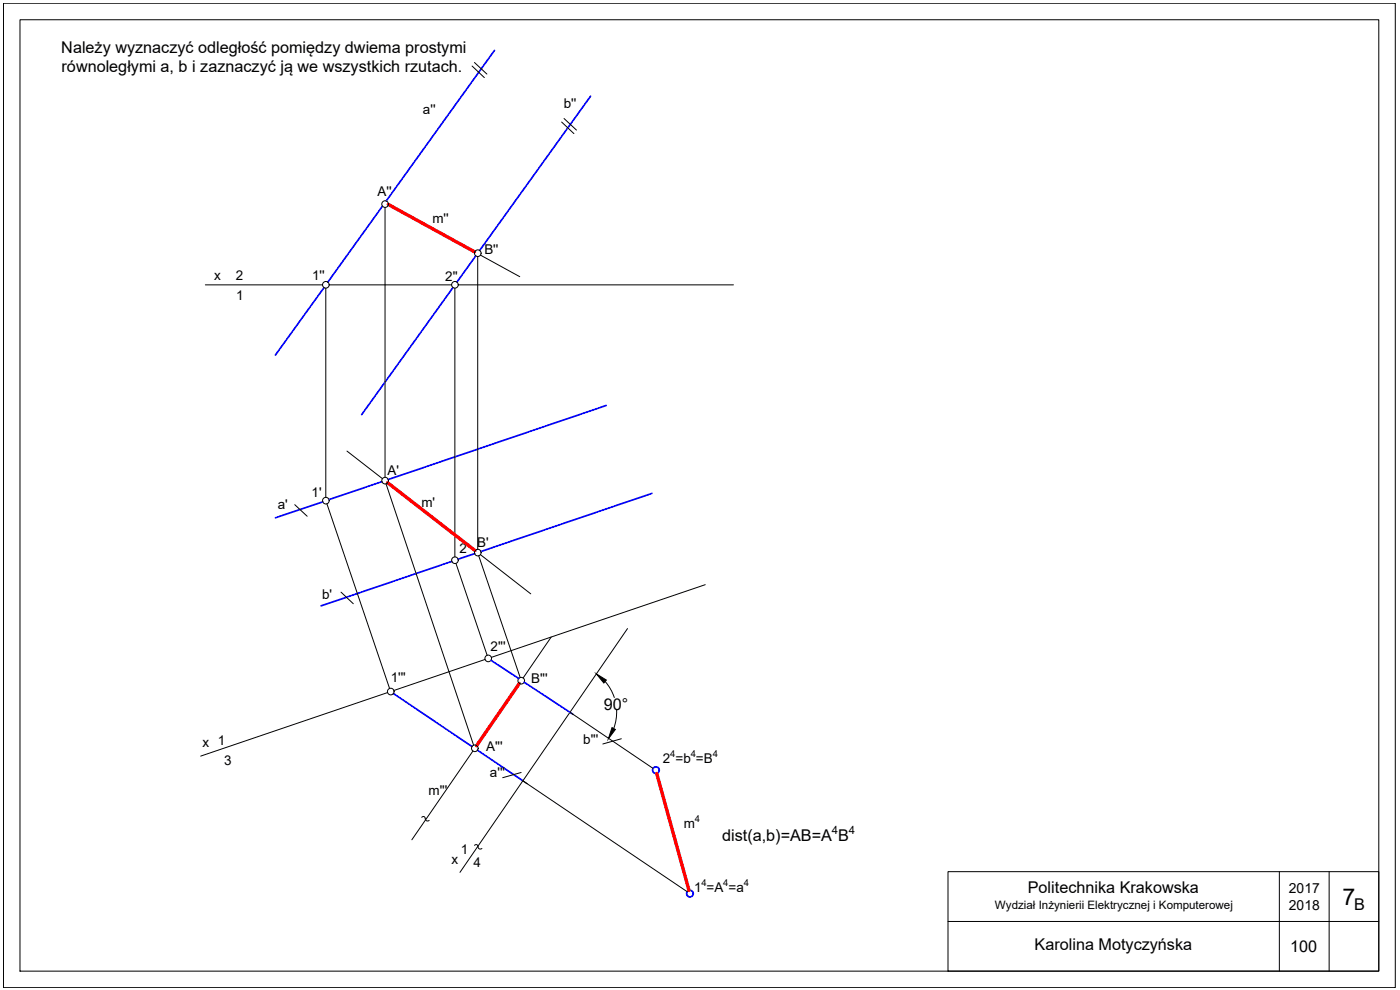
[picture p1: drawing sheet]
<svg xmlns="http://www.w3.org/2000/svg" width="420mm" height="297mm" viewBox="0 0 420 297" stroke-linecap="round" stroke-linejoin="round" font-family="sans-serif">
<!-- layer: 0 -->
<g fill="none" stroke="#000" stroke-width=".3">
<path d="M1 1h417.7v295.3h-417.7zM6 5.9h407.8v285.5h-407.8zM141.7 19.8l3.7 3.5M142.4 18.8l3.7 3.4M168.6 36.6l3.6 3.5M169.3 35.6l3.7 3.4M115.6 62.2v81M143.4 77v87.8M144.2 76.5l11.8 6.5M61.6 85.5h35.2M97.8 86.5v62.7M98.8 85.5h36.7"/>
<path d="M136.5 86.5v80.6M137.5 85.5h82.6M104.1 135.3l10.7 8.3M88.5 151.4l3.7 3.5M98.1 151.2l18.8 55.3M115.9 145.2l26.2 78.4M102.3 177.7l3.7 3.4M136.8 169.1l9.4 27.5M143.7 166.8l12.4 36.5M144.2 166.4l15.1 11.8M211.7 175.4l-64.2 21.8M145.6 197.9l-27.4 9.3"/>
<path d="M165.4 191.1l-8.4 12.3M188.3 188.6l-50.3 73.1M116.3 207.8l-56.1 19.1M171.1 213.7l24.9 16.8M181.6 204.5a14 14 0 0 1 2.8 4.8M185.1 213a14 14 0 0 1-.9 5.6M141.9 225.3l-18.3 26.7M156.4 231.8l-5.5 1.5M156.9 234.3l49.3 33.2M186.5 221.7l-5.6 1.5M126.6 245.2l.6-.2 .8 1.3 .8-.2M142.4 253.7l.7-.3 .8 1.3 .7-.1"/>
<path d="M284.5 261.5h129.3v29.9h-129.3zM284.5 276.5h129.3M383.9 261.5v29.9M398.9 261.5v29.9"/>
<circle cx="115.6" cy="61.2" r=".99"/>
<circle cx="143.4" cy="76" r=".99"/>
<circle cx="97.8" cy="85.4" r=".99"/>
<circle cx="136.5" cy="85.4" r=".99"/>
<circle cx="97.8" cy="150.2" r=".99"/>
<circle cx="115.6" cy="144.2" r=".99"/>
<circle cx="136.5" cy="168.1" r=".99"/>
<circle cx="143.4" cy="165.8" r=".99"/>
<circle cx="146.5" cy="197.5" r=".99"/>
<circle cx="117.3" cy="207.5" r=".99"/>
<circle cx="156.4" cy="204.2" r=".99"/>
<circle cx="142.5" cy="224.5" r=".99"/>
</g>
<g fill="none" stroke="#00f" stroke-width=".51">
<path d="M148.4 15.1l-32.5 45.2M177.2 28.9l-33.2 46.2M114.8 61.9l-16.4 22.8M142.8 76.8l-5.7 7.9M97.2 86.3l-14.5 20.2M135.9 86.3l-27.4 38.1M181.9 121.7l-65.4 22.2M96.8 150.6l-14.1 4.8M114.6 144.5l-15.9 5.4M195.7 148l-51.4 17.5M135.6 168.4l-39.2 13.4M142.4 166.1l-5 1.7"/>
<path d="M147.3 198.1l8.4 5.5M118.1 208.1l23.5 15.9M157.3 204.7l14.7 9.6M143.3 225.1l13.6 9.2"/>
<circle cx="196.9" cy="231.1" r=".99"/>
<circle cx="207.1" cy="268.1" r=".99"/>
</g>
<path d="M156.9 234.3l1.3 .9" fill="none" stroke="#000" stroke-width=".34"/>
<path d="M116.5 61.3l25.9 14.3M116.3 144.8l26.3 20.4M155.9 205.1l-12.9 18.6M197.1 232.1l9.7 35.1" fill="none" stroke="#f00" stroke-width="1"/>
<path d="M179 202.2l3 1.8-.8 .9zM183.7 218.3l1 .6-2.1 2.8z" fill="#000" stroke="#000" stroke-width=".3"/>
<text font-size="6.9" x="402.9" y="271.5">7</text>
<g font-size="4.9">
<text x="18.4" y="15.8">Należy wyznaczyć odległość pomiędzy dwiema prostymi</text>
<text x="18.5" y="21.6">równoległymi a, b i zaznaczyć ją we wszystkich rzutach.</text>
<text x="181.2" y="212.9">90°</text>
<text x="216.7" y="252.3">dist(a,b)=AB=A B</text>
<text x="308.5" y="268">Politechnika Krakowska</text>
<text x="406.4" y="273">B</text>
<text x="310.5" y="285.2">Karolina Motyczyńska</text>
<text x="387.2" y="285.6">100</text>
</g>
<g font-size="4.2">
<text x="386.8" y="268">2017</text>
<text x="386.8" y="273">2018</text>
</g>
<g font-size="4">
<text x="126.9" y="34.3">a''</text>
<text x="169.2" y="32.4">b''</text>
<text x="113.3" y="58.7">A''</text>
<text x="129.8" y="66.8">m''</text>
<text x="145.4" y="76.3">B''</text>
<text x="93.7" y="83.9">1''</text>
<text x="64.3" y="84">x</text>
<text x="70.8" y="84.1">2</text>
<text x="70.9" y="89.9">1</text>
<text x="133.6" y="84.4">2''</text>
<text x="116.3" y="142.5">A'</text>
<text x="93.5" y="149.3">1'</text>
<text x="83.4" y="152.9">a'</text>
<text x="126.5" y="152.1">m'</text>
<text x="138" y="166">2'</text>
<text x="143.2" y="164.2">B'</text>
<text x="96.7" y="179.8">b'</text>
<text x="147.2" y="195.3">2'''</text>
<text x="117.2" y="204.6">1'''</text>
<text x="159.4" y="204.8">B'''</text>
<text x="60.8" y="224">x 1</text>
<text x="145.9" y="225.3">A'''</text>
<text x="175" y="223.4">b'''</text>
<text x="67.3" y="229.4">3</text>
<text x="147.1" y="233.2">a'''</text>
<text x="199" y="229">2 =b =B</text>
<text x="128.6" y="238.7">m'''</text>
<text x="205.3" y="248.3">m</text>
<text x="138.3" y="256.3">1</text>
<text x="135.5" y="259.3">x</text>
<text x="142.1" y="260.1">4</text>
<text x="208.3" y="267.5">1 =A =a</text>
</g>
<text font-size="3.5" x="298.6" y="272.8">Wydział Inżynierii Elektrycznej i Komputerowej</text>
<g font-size="3.4">
<text x="249.7" y="250.2">4</text>
<text x="254.7" y="250.2">4</text>
</g>
<g font-size="2.8">
<text x="201.2" y="227.2">4</text>
<text x="207.3" y="227.2">4</text>
<text x="213.9" y="227.2">4</text>
<text x="208.6" y="246.5">4</text>
<text x="210.5" y="265.7">4</text>
<text x="217.1" y="265.7">4</text>
<text x="223.2" y="265.7">4</text>
</g>
</svg>
